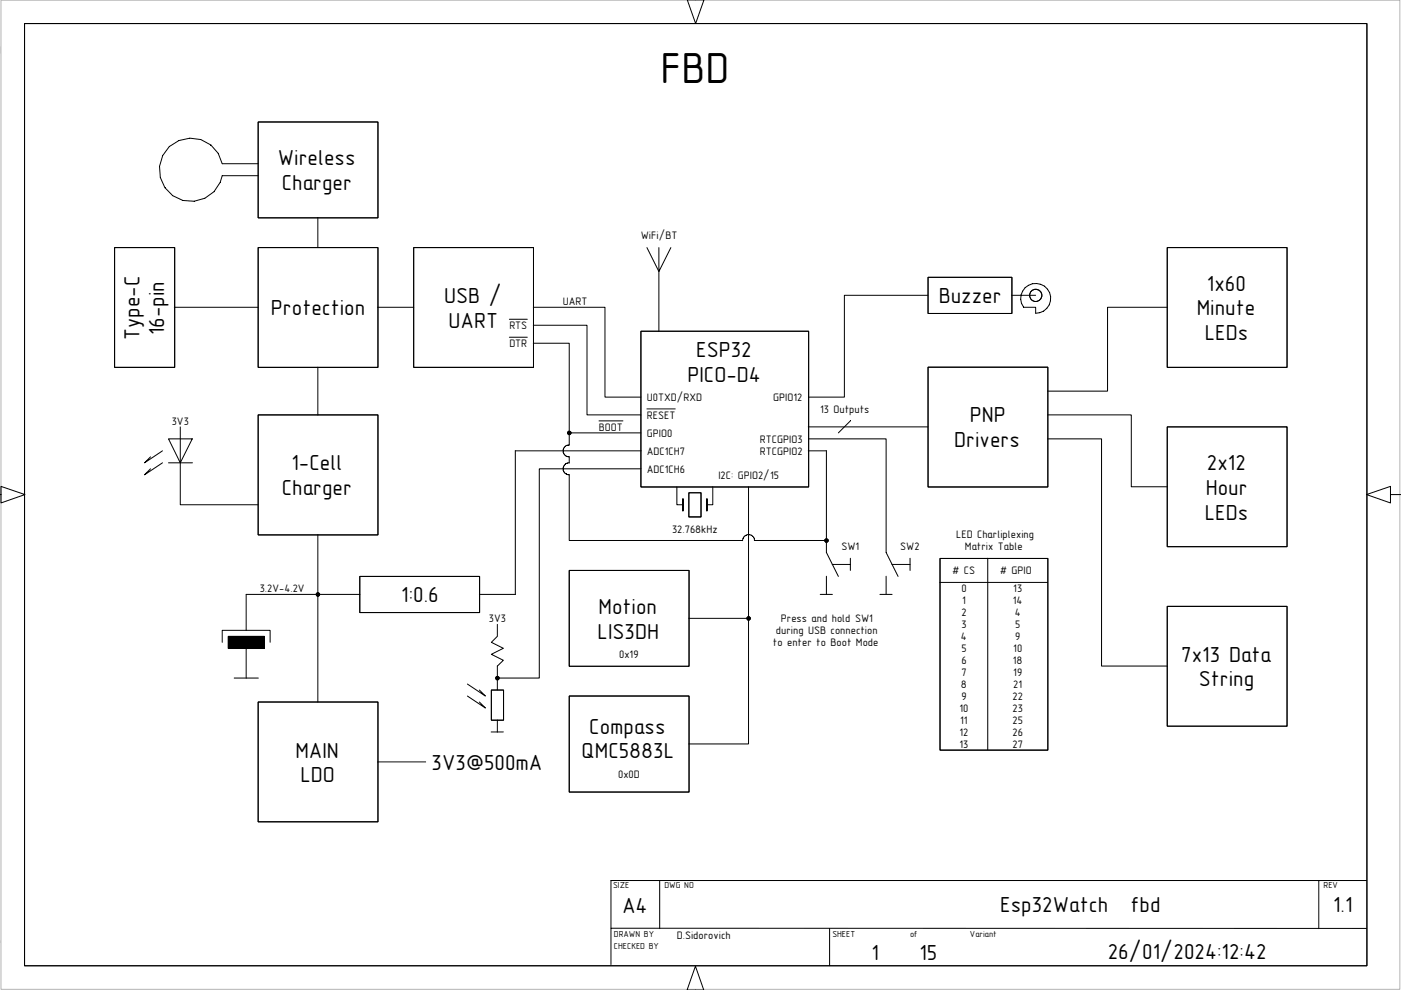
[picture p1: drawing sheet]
<svg xmlns="http://www.w3.org/2000/svg" width="297mm" height="210mm" viewBox="0 0 297 210" stroke-linecap="round" stroke-linejoin="round" font-family="sans-serif">
<path d="M.2 0h296.6v209.8h-296.6z" fill="none" stroke="#b2b2b2" stroke-width=".21"/>
<g fill="none" stroke="#000" stroke-width=".21">
<path d="M145.7 0h3.6l-1.8 5zM5.2 5h284.6v199.8h-284.6zM54.7 25.9h25.4v20.3h-25.4zM54.8 34.7h-7.7a6.7 6.7 0 0 0-10.3-4.3 6.7 6.7 0 0 0 0 11.2 6.7 6.7 0 0 0 10.3-4.3h7.7M24.3 52.5h12.7v25.4h-12.7zM54.7 52.5h25.4v25.4h-25.4zM67.4 46.1v6.4M87.7 52.5h25.4v25.4h-25.4zM137.2 52.5l2.5 5.1v12.6M139.7 52.5v5.1l2.5-5.1M196.8 58.8h17.7v7.7h-17.7zM247.5 52.5h25.4v25.4h-25.4z"/>
<path d="M37 65.2h17.7M67.4 77.9v10.1M80 65.2h7.7M108 67.7h3.8M108 71.5h3.8M113.1 65.2h15.2v19h7.6M113.1 69h11.4v19h11.4M113.1 72.8h7.6v19h15.2M135.9 70.2h35.5v33.1h-35.5zM196.8 77.9h25.4v25.4h-25.4zM196.8 62.6h-17.8v21.6h-7.6M214.5 62.6h5.1"/>
<path d="M217.3 61a3.2 3.2 0 0 1 5.2 1 3.2 3.2 0 0 1-2.9 4.4v-1.2h-2.6a3.2 3.2 0 0 1 .3-4.2zM247.5 65.2h-12.7v17.7h-12.7M34.5 95.6l-3.9 2.5 1.3-1.2M34.5 98.1l-3.9 2.6 1.3-1.3M35.7 93h5.1l-2.6 5.1zM35.7 98.1h5.1M38.2 90.5v16.5h16.5M54.7 88h25.4v25.4h-25.4zM119.4 95.9a1.28 1.28 0 0 0 1.3 1M120.4 98.1h.3M120.5 98.1a1.28 1.28 0 0 0-1.1 1.4 1.28 1.28 0 0 0 1.3 1.2M120.7 91.8v2.6"/>
<path d="M120.7 96.9v1.3M120.7 94.3a1.3 1.3 0 0 0-1.3 1.7M127 89.2h5.1M135.9 99.4h-21.6v44.4h-8.9M135.9 95.6h-26.6v30.4M137.2 86.7h6M171.4 90.5h25.4M171.4 95.6l3.8-.1v21.6l2.6 5.1M171.4 93h16.5v24.1l2.5 5.1M180.3 89.2l-2.5 2.6M222.1 88h17.8v15.2h7.6M222.1 93h11.4v48.2h14"/>
<path d="M247.5 90.5h25.4v25.4h-25.4zM-.1 104.9h.3v-1.8l5.1 1.8-5.1 1.7v-1.7M67.4 113.3v35.5M120.7 100.7v13.9h36.7M143.5 103.2v3.8h1.3M144.8 105.7v2.6zM146 104.5h2.6v5.1h-2.6zM149.9 105.7v2.6zM151.1 103.2v3.8h-1.2M158.7 103.2v54.5h-12.7M159.9 114.6h15.3M160 114.6a1.27 1.27 0 0 0-1.3-1.3 1.27 1.27 0 0 0-1.3 1.3"/>
<path d="M176.4 119.7h3.9M180.3 118.4v2.5M189.1 119.7h3.9M193 118.4v2.5M199.3 118.4h22.9v40.6h-22.9zM209.4 118.4v40.6M294.8 104.9v1.7l-5.1-1.7 5.1-1.8v1.8h2.2M47.1 136.2v-2.6h10.2v2.6M48.4 134.9h7.6v2.6h-7.6zM52.2 137.5v6.3M76.3 122.2h25.4v7.7h-25.4zM76.3 126h-24.1v7.7"/>
<path d="M101.6 126h7.7M105.4 132.4v2.5l-1.2 1.3 2.5 1.3-2.5 1.2 2.5 1.3-1.3 1.2v5.1M120.7 120.9h25.4v20.4h-25.4zM146 131.1h12.7M173.9 126h2.6M175.2 122.2v3.8M186.6 126h2.5M187.9 122.2v3.8M199.3 123.5h22.8M247.5 128.6h25.4v25.4h-25.4zM49.7 143.8h5.1M54.7 148.8h25.4v25.4h-25.4z"/>
<path d="M99.1 145l3.8 2.6-1.3-1.3M99.1 147.6l3.8 2.5-1.3-1.3M104.1 155.2h2.6M104.2 146.3h2.6v6.4h-2.6zM105.4 152.7v2.5M120.7 147.6h25.4v20.3h-25.4zM80 161.5h10.3M129.5 186.7h160.3M129.5 196.8h160.3M129.5 186.7v17.8M139.9 186.7v10.2M175.9 196.8v7.9"/>
<path d="M279.6 186.7v10.2M145.7 209.8l1.7-4.9 1.8 4.9"/>
<circle cx="219.6" cy="62.6" r="1.3"/>
<circle cx="120.7" cy="91.8" r=".37"/>
<circle cx="175.2" cy="114.6" r=".37"/>
<circle cx="67.4" cy="126" r=".37"/>
<circle cx="158.7" cy="131.1" r=".37"/>
<circle cx="105.5" cy="143.8" r=".37"/>
</g>
<path d="M48.4 134.9h7.6v2.6h-7.6z" fill="#000"/>
<g fill="#000">
<circle cx="120.7" cy="91.8" r=".38"/>
<circle cx="175.2" cy="114.6" r=".38"/>
<circle cx="67.4" cy="126" r=".38"/>
<circle cx="158.7" cy="131.1" r=".38"/>
<circle cx="105.4" cy="143.8" r=".38"/>
</g>
<text font-size="9.3" x="140" y="17.6">FBD</text>
<g font-size="4.6">
<text x="58.9" y="35.1">Wireless</text>
<text x="59.7" y="40.3">Charger</text>
<text x="94.1" y="64.2">USB /</text>
<text x="199" y="64.2">Buzzer</text>
<text x="255.9" y="61.6">1x60</text>
<text x="34.8" y="71.1" transform="rotate(-90 34.8 71.1)">16-pin</text>
<text x="57.4" y="66.8">Protection</text>
<text x="95.1" y="69.5">UART</text>
<text x="253.7" y="66.8">Minute</text>
<text x="29.6" y="72.2" transform="rotate(-90 29.6 72.2)">Type-C</text>
<text x="147.6" y="75.6">ESP32</text>
<text x="255.4" y="72.1">LEDs</text>
<text x="145.8" y="80.9">PICO-D4</text>
<text x="205.7" y="89.6">PNP</text>
<text x="202.3" y="94.8">Drivers</text>
<text x="61.8" y="99.7">1-Cell</text>
<text x="255.9" y="99.7">2x12</text>
<text x="59.7" y="105">Charger</text>
<text x="255.6" y="104.9">Hour</text>
<text x="255.4" y="110.2">LEDs</text>
<text x="85.1" y="127.6">1:0.6</text>
<text x="126.9" y="130.2">Motion</text>
<text x="126.7" y="135.4">LIS3DH</text>
<text x="250.4" y="140.3">7x13 Data</text>
<text x="254.2" y="145.5">String</text>
<text x="124.9" y="155.5">Compass</text>
<text x="62.7" y="160.6">MAIN</text>
<text x="123.3" y="160.8">QMC5883L</text>
<text x="63.7" y="165.9">LDO</text>
<text x="91.5" y="163.2">3V3@500mA</text>
<text x="131.9" y="193.6">A4</text>
<text x="212.1" y="193.3">Esp32Watch</text>
<text x="239.9" y="193.3">fbd</text>
<text x="282.7" y="193.4">1.1</text>
<text x="184.8" y="203.5">1</text>
<text x="194.9" y="203.5">15</text>
<text x="234.9" y="203.3">26/01/2024:12:42</text>
</g>
<g font-size="2.3">
<text x="135.8" y="50.8">WiFi/BT</text>
<text x="119.3" y="64.7">UART</text>
<text x="108" y="69.8">RTS</text>
<text x="108" y="73.6">DTR</text>
<text x="137.2" y="88.8">RESET</text>
<text x="137.2" y="85">U0TXD/RXD</text>
<text x="164" y="85">GPIO12</text>
<text x="173.9" y="87.5">13 Outputs</text>
<text x="36.4" y="90">3V3</text>
<text x="127" y="91.3">BOOT</text>
<text x="137.2" y="92.6">GPIO0</text>
<text x="161.1" y="93.9">RTCGPIO3</text>
<text x="137.2" y="96.4">ADC1CH7</text>
<text x="137.2" y="100.2">ADC1CH6</text>
<text x="152.3" y="101.5">I2C: GPIO2/15</text>
<text x="161.1" y="96.4">RTCGPIO2</text>
<text x="142.5" y="112.9">32.768kHz</text>
<text x="178.4" y="116.7">SW1</text>
<text x="190.9" y="116.7">SW2</text>
<text x="202.7" y="114.1">LED Charliplexing</text>
<text x="204.6" y="116.7">Matrix Table</text>
<text x="55.1" y="125.6">3.2V-4.2V</text>
<text x="201.8" y="121.8"># CS</text>
<text x="203.8" y="125.6">0</text>
<text x="212" y="121.8"># GPIO</text>
<text x="214.8" y="125.6">13</text>
<text x="103.6" y="131.9">3V3</text>
<text x="165.6" y="131.9">Press and hold SW1</text>
<text x="203.8" y="130.6">2</text>
<text x="204" y="128.1">1</text>
<text x="214.8" y="128.1">14</text>
<text x="215.1" y="130.6">4</text>
<text x="163.9" y="137">to enter to Boot Mode</text>
<text x="164.5" y="134.5">during USB connection</text>
<text x="203.7" y="135.7">4</text>
<text x="203.8" y="133.2">3</text>
<text x="215.2" y="133.2">5</text>
<text x="215.2" y="135.7">9</text>
<text x="131.3" y="139.5">0x19</text>
<text x="203.8" y="138.3">5</text>
<text x="203.8" y="140.8">6</text>
<text x="203.8" y="143.3">7</text>
<text x="214.8" y="140.8">18</text>
<text x="214.8" y="138.3">10</text>
<text x="214.8" y="143.3">19</text>
<text x="203.7" y="145.8">8</text>
<text x="203.8" y="148.4">9</text>
<text x="214.7" y="148.4">22</text>
<text x="214.8" y="145.8">21</text>
<text x="203.5" y="150.9">10</text>
<text x="203.5" y="156">12</text>
<text x="203.6" y="153.5">11</text>
<text x="214.7" y="150.9">23</text>
<text x="214.7" y="153.5">25</text>
<text x="214.7" y="156">26</text>
<text x="203.5" y="158.5">13</text>
<text x="214.7" y="158.5">27</text>
<text x="131.1" y="164.9">0x0D</text>
<text x="143.5" y="199.1">D.Sidorovich</text>
</g>
<g font-size="1.9">
<text x="130" y="188.3">SIZE</text>
<text x="140.9" y="188.3">DWG NO</text>
<text x="280.6" y="188.3">REV</text>
<text x="130.2" y="201.2">CHECKED BY</text>
<text x="130.2" y="198.7">DRAWN BY</text>
<text x="176.5" y="198.7">SHEET</text>
<text x="193" y="198.7">of</text>
<text x="205.7" y="198.7">Variant</text>
</g>
</svg>
